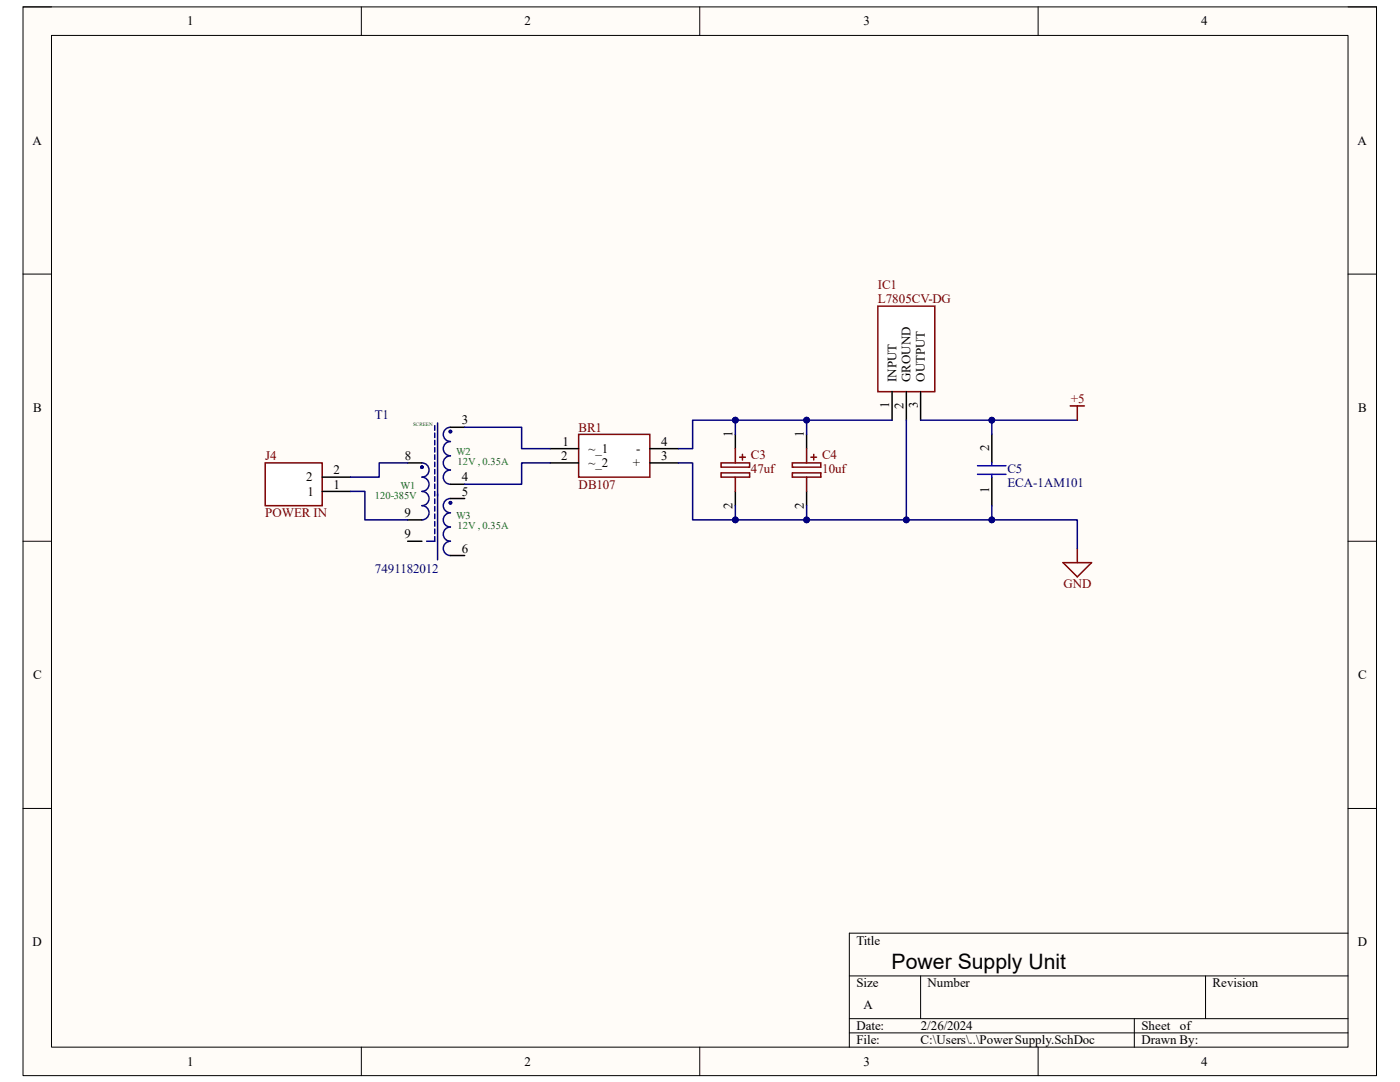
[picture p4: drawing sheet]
<svg xmlns="http://www.w3.org/2000/svg" width="279mm" height="216mm" viewBox="0 0 279 216" stroke-linecap="round" stroke-linejoin="round" font-family="sans-serif">
<path d="M4.6 1.4h270.1v213.2h-270.1z" fill-rule="evenodd" fill="#fffcf8"/>
<path d="M4.6 1.4h270.1v213.2h-270.1z" fill="none" stroke="#000" stroke-width=".2"/>
<path d="M10.3 7.1h258.7v201.8h-258.7z" fill-rule="evenodd" fill="#fffcf8"/>
<g fill="none" stroke="#000" stroke-width=".2">
<path d="M4.6 1.4h5.7M10.3 7.1h258.7v201.8h-258.7zM72.1 1.4v5.7M139.6 1.4v5.7M207.2 1.4v5.7M269 1.4h5.7v5.7M4.6 54.7h5.7M269 54.7h5.7M4.6 108h5.7M269 108h5.7M4.6 161.3h5.7M269 161.3h5.7"/>
<path d="M169.5 194.7h99.5M183.7 194.7v8.6M240.6 194.7v8.6M269 186.2h-99.5v22.7M72.1 208.9v5.7M139.6 208.9v5.7M169.5 203.3h99.5M169.5 206.1h99.5M207.2 208.9v5.7M226.4 203.3v5.6M274.7 208.9v5.7"/>
</g>
<path d="M84.2 92.4a1.42 1.42 0 0 1 1.4 1.4 1.42 1.42 0 0 1-1.4 1.4 1.42 1.42 0 0 1 1.4 1.4 1.42 1.42 0 0 1-1.4 1.5 1.42 1.42 0 0 1 1.4 1.4 1.42 1.42 0 0 1-1.4 1.4 1.42 1.42 0 0 1 1.4 1.4 1.42 1.42 0 0 1-1.4 1.4M89.9 85.3a1.42 1.42 0 0 0-1.4 1.4 1.42 1.42 0 0 0 1.4 1.4 1.42 1.42 0 0 0-1.4 1.4 1.42 1.42 0 0 0 1.4 1.4 1.42 1.42 0 0 0-1.4 1.5 1.42 1.42 0 0 0 1.4 1.4 1.42 1.42 0 0 0-1.4 1.4 1.42 1.42 0 0 0 1.4 1.4M89.9 99.5a1.42 1.42 0 0 0-1.4 1.4 1.42 1.42 0 0 0 1.4 1.4 1.42 1.42 0 0 0-1.4 1.4 1.42 1.42 0 0 0 1.4 1.5 1.42 1.42 0 0 0-1.4 1.4 1.42 1.42 0 0 0 1.4 1.4 1.42 1.42 0 0 0-1.4 1.4 1.42 1.42 0 0 0 1.4 1.4" fill="none" stroke="#0c0087" stroke-width=".3"/>
<path d="M81.4 92.4h2.8M89.9 85.3h2.8M89.9 96.6h2.8M89.9 99.5h2.8M81.4 103.7h2.8M81.4 108h2.8M89.9 110.8h2.8" fill="none" stroke="#000" stroke-width=".3"/>
<g fill="none" stroke="#000080" stroke-width=".3">
<path d="M86.8 84.9v1M86.8 86.4v.9M86.8 87.9v.9M86.8 89.3v.9M86.8 90.8v.9M86.8 92.2v.9M86.8 93.7v.9M86.8 95.1v.9M86.8 96.6v.9M86.8 98v1M86.8 99.6v.9M87.3 84.4v27.3"/>
<path d="M86.8 101.1v.9M86.8 102.6v.9M86.8 104.1v.9M86.8 105.6v.9M86.8 107.1v.9h-1.6"/>
<circle cx="84.2" cy="93.2" r=".23"/>
<circle cx="89.9" cy="86.1" r=".23"/>
<circle cx="89.9" cy="100.3" r=".23"/>
</g>
<path d="M52.9 92.4h11.4v8.5h-11.4z" fill-rule="evenodd" fill="#fff"/>
<path d="M52.9 92.4h11.4v8.5h-11.4z" fill="none" stroke="#800000" stroke-width=".3"/>
<path d="M64.3 98.1h5.7M64.3 95.2h5.7" fill="none" stroke="#000" stroke-width=".3"/>
<path d="M115.5 86.7h14.2v8.5h-14.2z" fill-rule="evenodd" fill="#fff"/>
<path d="M115.5 86.7h14.2v8.5h-14.2z" fill="none" stroke="#800000" stroke-width=".3"/>
<path d="M109.8 89.5h5.7M109.8 92.4h5.7M129.7 89.5h5.7M129.7 92.4h5.7" fill="none" stroke="#000" stroke-width=".3"/>
<path d="M143.9 92.4h5.7v.8h-5.7z" fill-rule="evenodd" fill="#fff"/>
<path d="M143.9 92.4h5.7v.8h-5.7zM143.9 94.4h5.7v.8h-5.7zM146.8 89.5v2.9M146.8 95.2v2.9M147.6 91.2h1.1M148.2 90.7v1.1" fill="none" stroke="#800000" stroke-width=".3"/>
<path d="M146.8 86.7v2.8M146.8 98.1v2.8" fill="none" stroke="#000" stroke-width=".3"/>
<path d="M158.1 92.4h5.7v.8h-5.7z" fill-rule="evenodd" fill="#fff"/>
<path d="M158.1 92.4h5.7v.8h-5.7zM158.1 94.4h5.7v.8h-5.7zM161 89.5v2.9M161 95.2v2.9M161.8 91.2h1.2M162.4 90.7v1.1" fill="none" stroke="#800000" stroke-width=".3"/>
<path d="M161 86.7v2.8M161 98.1v2.8" fill="none" stroke="#000" stroke-width=".3"/>
<path d="M175.2 61.1h11.4v17h-11.4z" fill-rule="evenodd" fill="#fff"/>
<path d="M175.2 61.1h11.4v17h-11.4zM212.2 112.3h5.6l-2.8 2.8zM215 109.4v2.9" fill="none" stroke="#800000" stroke-width=".3"/>
<path d="M178 78.1v5.7M180.9 78.1v5.7M183.7 78.1v5.7M197.9 86.7v5.7M197.9 95.2v5.7" fill="none" stroke="#000" stroke-width=".3"/>
<path d="M195.1 94.6h5.7M195.1 92.9h5.7M197.9 92.4v.5M197.9 94.6v.6" fill="none" stroke="#00f" stroke-width=".3"/>
<path d="M70 98.1h2.8v5.6h8.6M81.4 92.4h-5.7v2.8h-5.7M92.7 85.3h11.4v4.2h5.7M109.8 92.4h-5.7v4.2h-11.4M197.9 100.9v2.8h-17" fill="none" stroke="#000080" stroke-width=".3"/>
<circle cx="180.9" cy="103.7" r=".57" fill="#000080"/>
<circle cx="180.9" cy="103.7" r=".57" fill="none" stroke="#000080" stroke-width=".2"/>
<circle cx="197.9" cy="103.7" r=".57" fill="#000080"/>
<circle cx="197.9" cy="103.7" r=".57" fill="none" stroke="#000080" stroke-width=".2"/>
<path d="M146.8 100.9v2.8" fill="none" stroke="#000080" stroke-width=".3"/>
<circle cx="146.8" cy="103.7" r=".57" fill="#000080"/>
<circle cx="146.8" cy="103.7" r=".57" fill="none" stroke="#000080" stroke-width=".2"/>
<path d="M161 100.9v2.8" fill="none" stroke="#000080" stroke-width=".3"/>
<circle cx="161" cy="103.7" r=".57" fill="#000080"/>
<circle cx="161" cy="103.7" r=".57" fill="none" stroke="#000080" stroke-width=".2"/>
<path d="M146.8 83.8v2.9" fill="none" stroke="#000080" stroke-width=".3"/>
<circle cx="146.8" cy="83.8" r=".57" fill="#000080"/>
<circle cx="146.8" cy="83.8" r=".57" fill="none" stroke="#000080" stroke-width=".2"/>
<path d="M161 83.8v2.9" fill="none" stroke="#000080" stroke-width=".3"/>
<circle cx="161" cy="83.8" r=".57" fill="#000080"/>
<circle cx="161" cy="83.8" r=".57" fill="none" stroke="#000080" stroke-width=".2"/>
<path d="M183.7 83.8h14.2v2.9" fill="none" stroke="#000080" stroke-width=".3"/>
<circle cx="197.9" cy="83.8" r=".57" fill="#000080"/>
<circle cx="197.9" cy="83.8" r=".57" fill="none" stroke="#000080" stroke-width=".2"/>
<path d="M197.9 83.8h17.1" fill="none" stroke="#000080" stroke-width=".3"/>
<circle cx="197.9" cy="83.8" r=".57" fill="#000080"/>
<circle cx="197.9" cy="83.8" r=".57" fill="none" stroke="#000080" stroke-width=".2"/>
<path d="M197.9 103.7h17.1v5.7" fill="none" stroke="#000080" stroke-width=".3"/>
<circle cx="197.9" cy="103.7" r=".57" fill="#000080"/>
<circle cx="197.9" cy="103.7" r=".57" fill="none" stroke="#000080" stroke-width=".2"/>
<path d="M213.6 81h2.8M215 81v2.8" fill="none" stroke="#800000" stroke-width=".3"/>
<path d="M180.9 83.8v19.9h-42.7v-11.3h-2.8" fill="none" stroke="#000080" stroke-width=".3"/>
<circle cx="146.8" cy="103.7" r=".57" fill="#000080"/>
<circle cx="146.8" cy="103.7" r=".57" fill="none" stroke="#000080" stroke-width=".2"/>
<circle cx="161" cy="103.7" r=".57" fill="#000080"/>
<circle cx="161" cy="103.7" r=".57" fill="none" stroke="#000080" stroke-width=".2"/>
<circle cx="180.9" cy="103.7" r=".57" fill="#000080"/>
<circle cx="180.9" cy="103.7" r=".57" fill="none" stroke="#000080" stroke-width=".2"/>
<path d="M178 83.8h-39.8v5.7h-2.8" fill="none" stroke="#000080" stroke-width=".3"/>
<circle cx="146.8" cy="83.8" r=".57" fill="#000080"/>
<circle cx="146.8" cy="83.8" r=".57" fill="none" stroke="#000080" stroke-width=".2"/>
<circle cx="161" cy="83.8" r=".57" fill="#000080"/>
<circle cx="161" cy="83.8" r=".57" fill="none" stroke="#000080" stroke-width=".2"/>
<text font-size="4.2" x="178" y="193.4">Power Supply Unit</text>
<g font-size="2.6">
<text x="37.4" y="5.1">1</text>
<text x="104.7" y="5.1">2</text>
<text x="172.3" y="5.1">3</text>
<text x="239.7" y="5.1">4</text>
<text x="6.5" y="28.9">A</text>
<text x="270.9" y="28.9">A</text>
<text x="178.9" y="76.2" transform="rotate(-90 178.9 76.2)">INPUT</text>
<text x="181.7" y="76.2" transform="rotate(-90 181.7 76.2)">GROUND</text>
<text x="184.6" y="76.2" transform="rotate(-90 184.6 76.2)">OUTPUT</text>
<text x="6.6" y="82.2">B</text>
<text x="177.5" y="81.4" transform="rotate(-90 177.5 81.4)">1</text>
<text x="180.3" y="81.6" transform="rotate(-90 180.3 81.6)">2</text>
<text x="183.2" y="81.5" transform="rotate(-90 183.2 81.5)">3</text>
<text x="271.1" y="82.2">B</text>
<text x="92.2" y="84.7">3</text>
<text x="112.2" y="88.9">1</text>
<text x="132" y="88.9">4</text>
<text x="146.2" y="87.2" transform="rotate(-90 146.2 87.2)">1</text>
<text x="160.4" y="87.2" transform="rotate(-90 160.4 87.2)">1</text>
<text x="66.5" y="94.7">2</text>
<text x="80.8" y="91.8">8</text>
<text x="112" y="91.8">2</text>
<text x="117.5" y="90.4">~_1</text>
<text x="117.5" y="93.2">~_2</text>
<text x="126.3" y="93.2">+</text>
<text x="127" y="90.4">-</text>
<text x="132" y="91.8">3</text>
<text x="197.4" y="90.1" transform="rotate(-90 197.4 90.1)">2</text>
<text x="61.1" y="96.1">2</text>
<text x="61.3" y="98.9">1</text>
<text x="66.5" y="97.5">1</text>
<text x="92.2" y="96.1">4</text>
<text x="92.2" y="98.9">5</text>
<text x="146.2" y="101.5" transform="rotate(-90 146.2 101.5)">2</text>
<text x="160.4" y="101.5" transform="rotate(-90 160.4 101.5)">2</text>
<text x="197.4" y="98.5" transform="rotate(-90 197.4 98.5)">1</text>
<text x="80.7" y="103.2">9</text>
<text x="80.7" y="107.4">9</text>
<text x="92.2" y="110.3">6</text>
<text x="6.6" y="135.5">C</text>
<text x="271.1" y="135.5">C</text>
<text x="6.5" y="188.8">D</text>
<text x="170.9" y="188.5">Title</text>
<text x="271" y="188.8">D</text>
<text x="170.9" y="197">Size</text>
<text x="185.1" y="197">Number</text>
<text x="242" y="197">Revision</text>
<text x="172.3" y="201.3">A</text>
<text x="170.9" y="205.5">Date:</text>
<text x="170.9" y="208.4">File:</text>
<text x="183.7" y="208.4">C:\Users\..\Power Supply.SchDoc</text>
<text x="183.7" y="205.5">2/26/2024</text>
<text x="227.8" y="205.5">Sheet</text>
<text x="227.8" y="208.4">Drawn By:</text>
<text x="235.5" y="205.5">of</text>
<text x="37.4" y="212.6">1</text>
<text x="104.7" y="212.6">2</text>
<text x="172.3" y="212.6">3</text>
<text x="239.7" y="212.6">4</text>
</g>
<g font-size="2.6" fill="#800000">
<text x="175.2" y="57.7">IC1</text>
<text x="175.2" y="60.5">L7805CV-DG</text>
<text x="213.7" y="80.4">+5</text>
<text x="115.5" y="86.1">BR1</text>
<text x="52.9" y="91.8">J4</text>
<text x="149.9" y="91.5">C3</text>
<text x="149.9" y="94.4">47uf</text>
<text x="164.1" y="91.5">C4</text>
<text x="164.1" y="94.4">10uf</text>
<text x="115.5" y="97.5">DB107</text>
<text x="52.9" y="103.2">POWER IN</text>
<text x="212.3" y="117.4">GND</text>
</g>
<g font-size="2.6" fill="#000080">
<text x="74.8" y="83.6">T1</text>
<text x="201" y="94.4">C5</text>
<text x="201" y="97.2">ECA-1AM101</text>
<text x="74.8" y="114.3">7491182012</text>
</g>
<g font-size="2.1" fill="#008000">
<text x="91" y="90.8">W2</text>
<text x="91.3" y="92.8">12V , 0.35A</text>
<text x="74.8" y="99.6">120-385V</text>
<text x="79.9" y="97.6">W1</text>
<text x="91" y="103.5">W3</text>
<text x="91.3" y="105.5">12V , 0.35A</text>
</g>
<text font-size="1" fill="#008000" x="82.5" y="85">SCREEN</text>
</svg>
